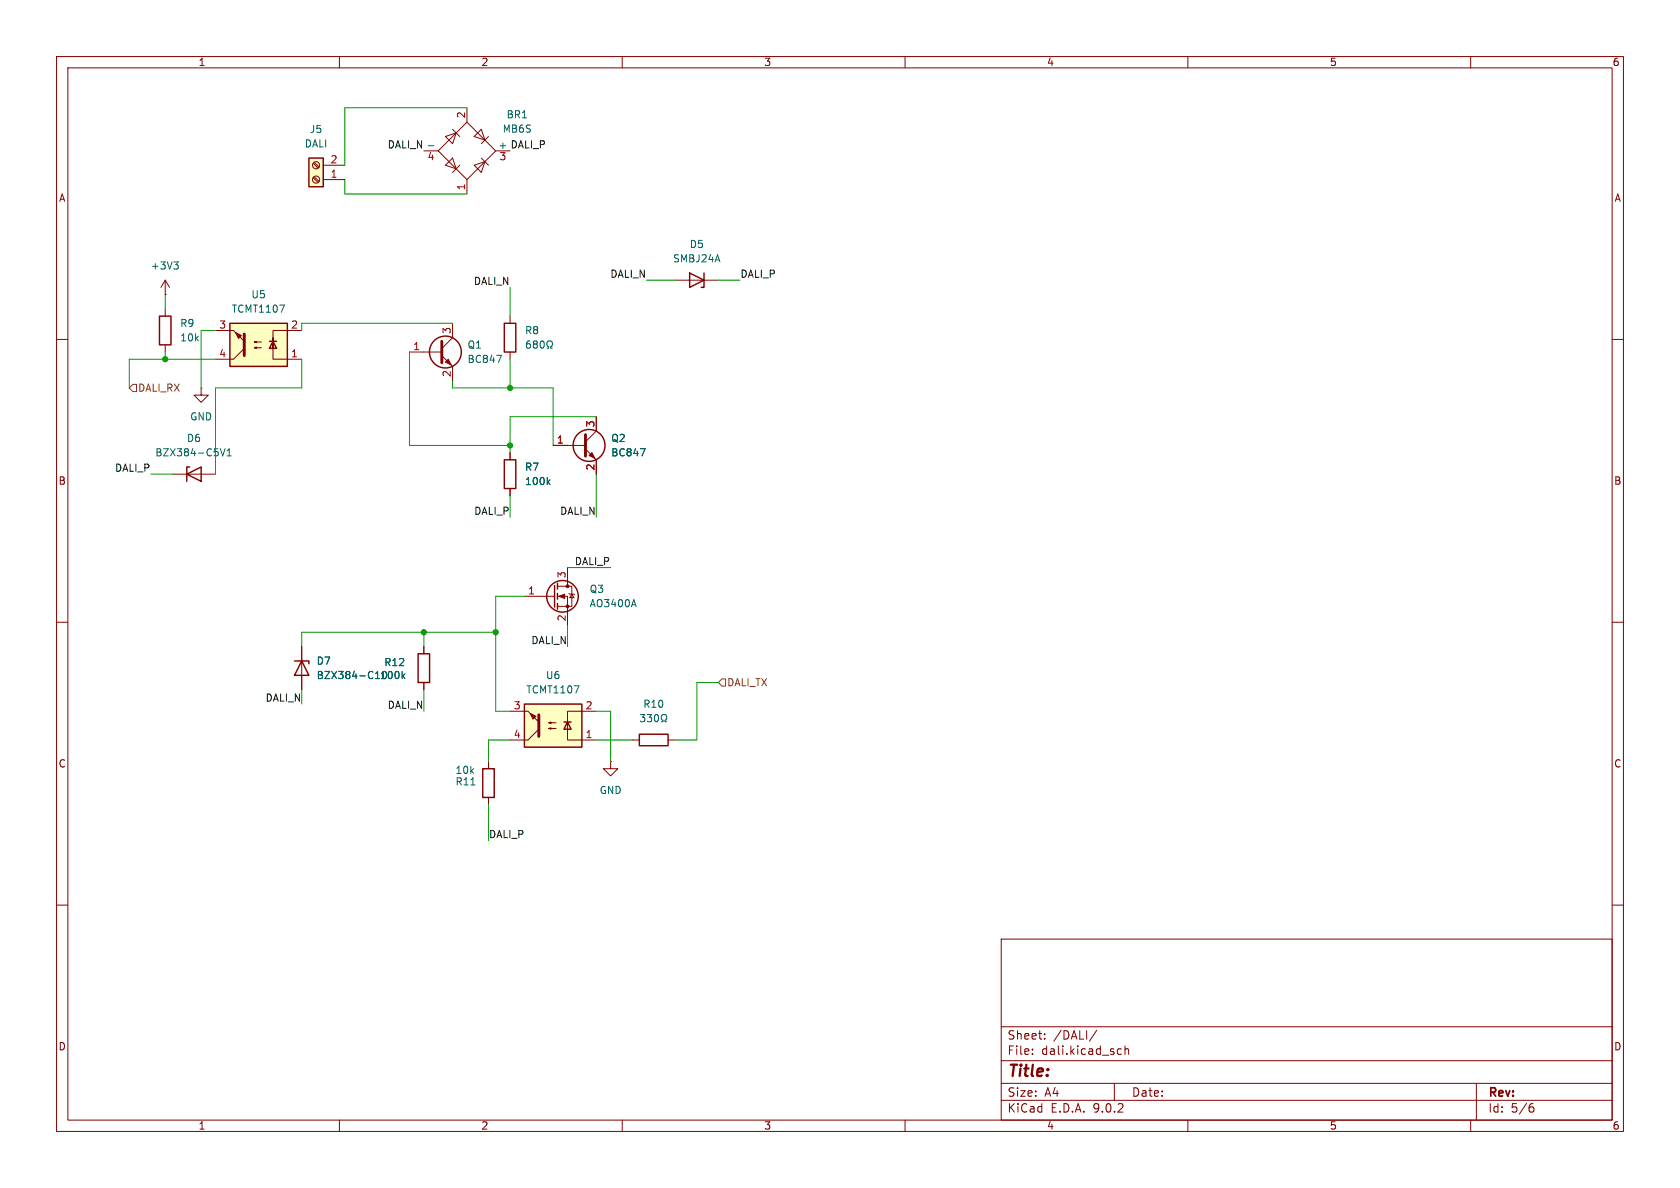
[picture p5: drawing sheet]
(kicad_sch
 (version 20250114)
 (generator "eeschema")
 (generator_version "9.0")
 (paper "A4")
 (lib_symbols
  (symbol "Connector:Screw_Terminal_01x02"
   (pin_names
    (offset 1.016) (hide yes)) (exclude_from_sim no) (in_bom yes) (on_board yes)
   (property "Reference" "J" (at 0 2.54 0) (effects (font (size 1.27 1.27))))
   (property "Value" "Screw_Terminal_01x02" (at 0 -5.08 0) (effects (font (size 1.27 1.27))))
   (property "Footprint" "" (at 0 0 0) (effects (font (size 1.27 1.27)) (hide yes)))
   (property "Datasheet" "~" (at 0 0 0) (effects (font (size 1.27 1.27)) (hide yes)))
   (property "Description" "Generic screw terminal, single row, 01x02, script generated (kicad-library-utils/schlib/autogen/connector/)" (at 0 0 0) (effects (font (size 1.27 1.27)) (hide yes)))
   (symbol "Screw_Terminal_01x02_1_1"
    (rectangle (start -1.27 1.27) (end 1.27 -3.81) (stroke (width 0.254) (type default)) (fill (type background)))
    (polyline (pts (xy -0.5334 0.3302) (xy 0.3302 -0.508)) (stroke (width 0.1524) (type default)) (fill (type none)))
    (polyline (pts (xy -0.5334 -2.2098) (xy 0.3302 -3.048)) (stroke (width 0.1524) (type default)) (fill (type none)))
    (polyline (pts (xy -0.3556 0.508) (xy 0.508 -0.3302)) (stroke (width 0.1524) (type default)) (fill (type none)))
    (polyline (pts (xy -0.3556 -2.032) (xy 0.508 -2.8702)) (stroke (width 0.1524) (type default)) (fill (type none)))
    (circle (center 0 0) (radius 0.635) (stroke (width 0.1524) (type default)) (fill (type none)))
    (circle (center 0 -2.54) (radius 0.635) (stroke (width 0.1524) (type default)) (fill (type none)))
    (pin passive line (at -5.08 0 0) (length 3.81) (name "Pin_1" (effects (font (size 1.27 1.27)))) (number "1" (effects (font (size 1.27 1.27)))))
    (pin passive line (at -5.08 -2.54 0) (length 3.81) (name "Pin_2" (effects (font (size 1.27 1.27)))) (number "2" (effects (font (size 1.27 1.27))))))
   (embedded_fonts no))
  (symbol "Device:D_Zener"
   (pin_numbers (hide yes))
   (pin_names
    (offset 1.016) (hide yes)) (exclude_from_sim no) (in_bom yes) (on_board yes)
   (property "Reference" "D" (at 0 2.54 0) (effects (font (size 1.27 1.27))))
   (property "Value" "D_Zener" (at 0 -2.54 0) (effects (font (size 1.27 1.27))))
   (property "Footprint" "" (at 0 0 0) (effects (font (size 1.27 1.27)) (hide yes)))
   (property "Datasheet" "~" (at 0 0 0) (effects (font (size 1.27 1.27)) (hide yes)))
   (property "Description" "Zener diode" (at 0 0 0) (effects (font (size 1.27 1.27)) (hide yes)))
   (symbol "D_Zener_0_1"
    (polyline (pts (xy -1.27 -1.27) (xy -1.27 1.27) (xy -0.762 1.27)) (stroke (width 0.254) (type default)) (fill (type none)))
    (polyline (pts (xy 1.27 0) (xy -1.27 0)) (stroke (width 0) (type default)) (fill (type none)))
    (polyline (pts (xy 1.27 -1.27) (xy 1.27 1.27) (xy -1.27 0) (xy 1.27 -1.27)) (stroke (width 0.254) (type default)) (fill (type none))))
   (symbol "D_Zener_1_1"
    (pin passive line (at -3.81 0 0) (length 2.54) (name "K" (effects (font (size 1.27 1.27)))) (number "1" (effects (font (size 1.27 1.27)))))
    (pin passive line (at 3.81 0 180) (length 2.54) (name "A" (effects (font (size 1.27 1.27)))) (number "2" (effects (font (size 1.27 1.27))))))
   (embedded_fonts no))
  (symbol "Device:R"
   (pin_numbers (hide yes))
   (pin_names
    (offset 0)) (exclude_from_sim no) (in_bom yes) (on_board yes)
   (property "Reference" "R" (at 2.032 0 90) (effects (font (size 1.27 1.27))))
   (property "Value" "R" (at 0 0 90) (effects (font (size 1.27 1.27))))
   (property "Footprint" "" (at -1.778 0 90) (effects (font (size 1.27 1.27)) (hide yes)))
   (property "Datasheet" "~" (at 0 0 0) (effects (font (size 1.27 1.27)) (hide yes)))
   (property "Description" "Resistor" (at 0 0 0) (effects (font (size 1.27 1.27)) (hide yes)))
   (symbol "R_0_1"
    (rectangle (start -1.016 -2.54) (end 1.016 2.54) (stroke (width 0.254) (type default)) (fill (type none))))
   (symbol "R_1_1"
    (pin passive line (at 0 3.81 270) (length 1.27) (name "~" (effects (font (size 1.27 1.27)))) (number "1" (effects (font (size 1.27 1.27)))))
    (pin passive line (at 0 -3.81 90) (length 1.27) (name "~" (effects (font (size 1.27 1.27)))) (number "2" (effects (font (size 1.27 1.27))))))
   (embedded_fonts no))
  (symbol "Diode:Z2SMBxxx"
   (pin_numbers (hide yes))
   (pin_names (hide yes)) (exclude_from_sim no) (in_bom yes) (on_board yes)
   (property "Reference" "D" (at 0 2.54 0) (effects (font (size 1.27 1.27))))
   (property "Value" "Z2SMBxxx" (at 0 -2.54 0) (effects (font (size 1.27 1.27))))
   (property "Footprint" "Diode_SMD:D_SMB" (at 0 -4.445 0) (effects (font (size 1.27 1.27)) (hide yes)))
   (property "Datasheet" "https://diotec.com/tl_files/diotec/files/pdf/datasheets/z2smb1.pdf" (at 0 0 0) (effects (font (size 1.27 1.27)) (hide yes)))
   (property "Description" "2000mW Zener Diode, SMB(DO-214AA)" (at 0 0 0) (effects (font (size 1.27 1.27)) (hide yes)))
   (symbol "Z2SMBxxx_0_1"
    (polyline (pts (xy -1.27 -1.27) (xy -1.27 1.27) (xy -0.762 1.27)) (stroke (width 0.254) (type default)) (fill (type none)))
    (polyline (pts (xy 1.27 0) (xy -1.27 0)) (stroke (width 0) (type default)) (fill (type none)))
    (polyline (pts (xy 1.27 -1.27) (xy 1.27 1.27) (xy -1.27 0) (xy 1.27 -1.27)) (stroke (width 0.254) (type default)) (fill (type none))))
   (symbol "Z2SMBxxx_1_1"
    (pin passive line (at -3.81 0 0) (length 2.54) (name "K" (effects (font (size 1.27 1.27)))) (number "1" (effects (font (size 1.27 1.27)))))
    (pin passive line (at 3.81 0 180) (length 2.54) (name "A" (effects (font (size 1.27 1.27)))) (number "2" (effects (font (size 1.27 1.27))))))
   (embedded_fonts no))
  (symbol "Diode_Bridge:MB6S"
   (pin_names
    (offset 0)) (exclude_from_sim no) (in_bom yes) (on_board yes)
   (property "Reference" "D" (at 2.54 6.985 0) (effects (font (size 1.27 1.27)) (justify left)))
   (property "Value" "MB6S" (at 2.54 5.08 0) (effects (font (size 1.27 1.27)) (justify left)))
   (property "Footprint" "Package_TO_SOT_SMD:TO-269AA" (at 3.81 3.175 0) (effects (font (size 1.27 1.27)) (justify left) (hide yes)))
   (property "Datasheet" "http://www.vishay.com/docs/88573/dfs.pdf" (at 0 0 0) (effects (font (size 1.27 1.27)) (hide yes)))
   (property "Description" "Miniature Glass Passivated Single-Phase Surface Mount Bridge Rectifiers, 700V Vrms, 1.0A If, DFS SMD package" (at 0 0 0) (effects (font (size 1.27 1.27)) (hide yes)))
   (symbol "MB6S_0_1"
    (polyline (pts (xy -5.08 0) (xy 0 -5.08) (xy 5.08 0) (xy 0 5.08) (xy -5.08 0)) (stroke (width 0) (type default)) (fill (type none)))
    (polyline (pts (xy -3.81 2.54) (xy -2.54 1.27) (xy -1.905 3.175) (xy -3.81 2.54)) (stroke (width 0) (type default)) (fill (type none)))
    (polyline (pts (xy -2.54 3.81) (xy -1.27 2.54)) (stroke (width 0) (type default)) (fill (type none)))
    (polyline (pts (xy -2.54 -1.27) (xy -3.81 -2.54) (xy -1.905 -3.175) (xy -2.54 -1.27)) (stroke (width 0) (type default)) (fill (type none)))
    (polyline (pts (xy -1.27 -2.54) (xy -2.54 -3.81)) (stroke (width 0) (type default)) (fill (type none)))
    (polyline (pts (xy 1.27 2.54) (xy 2.54 3.81) (xy 3.175 1.905) (xy 1.27 2.54)) (stroke (width 0) (type default)) (fill (type none)))
    (polyline (pts (xy 2.54 1.27) (xy 3.81 2.54)) (stroke (width 0) (type default)) (fill (type none)))
    (polyline (pts (xy 2.54 -1.27) (xy 3.81 -2.54)) (stroke (width 0) (type default)) (fill (type none)))
    (polyline (pts (xy 3.175 -1.905) (xy 1.27 -2.54) (xy 2.54 -3.81) (xy 3.175 -1.905)) (stroke (width 0) (type default)) (fill (type none))))
   (symbol "MB6S_1_1"
    (pin passive line (at -7.62 0 0) (length 2.54) (name "-" (effects (font (size 1.27 1.27)))) (number "4" (effects (font (size 1.27 1.27)))))
    (pin passive line (at 0 7.62 270) (length 2.54) (name "~" (effects (font (size 1.27 1.27)))) (number "2" (effects (font (size 1.27 1.27)))))
    (pin passive line (at 0 -7.62 90) (length 2.54) (name "~" (effects (font (size 1.27 1.27)))) (number "1" (effects (font (size 1.27 1.27)))))
    (pin passive line (at 7.62 0 180) (length 2.54) (name "+" (effects (font (size 1.27 1.27)))) (number "3" (effects (font (size 1.27 1.27))))))
   (embedded_fonts no))
  (symbol "Isolator:TCMT1107"
   (pin_names
    (offset 1.016)) (exclude_from_sim no) (in_bom yes) (on_board yes)
   (property "Reference" "U" (at 0 5.08 0) (effects (font (size 1.27 1.27))))
   (property "Value" "TCMT1107" (at 0 -5.08 0) (effects (font (size 1.27 1.27))))
   (property "Footprint" "Package_SO:SOP-4_4.4x2.6mm_P1.27mm" (at 0 -7.62 0) (effects (font (size 1.27 1.27)) (hide yes)))
   (property "Datasheet" "http://www.vishay.com/docs/83510/tcmt1100.pdf" (at 0 -1.27 0) (effects (font (size 1.27 1.27)) (justify left) (hide yes)))
   (property "Description" "Optocoupler, Vce 70V, CTR 80-160%, Viso 3750V (RMS), SOP-4" (at 0 0 0) (effects (font (size 1.27 1.27)) (hide yes)))
   (symbol "TCMT1107_1_1"
    (rectangle (start -5.08 3.81) (end 5.08 -3.81) (stroke (width 0.254) (type default)) (fill (type background)))
    (polyline (pts (xy -5.08 2.54) (xy -2.54 2.54) (xy -2.54 -1.27) (xy -2.54 0.635)) (stroke (width 0) (type default)) (fill (type none)))
    (polyline (pts (xy -3.175 -0.635) (xy -1.905 -0.635)) (stroke (width 0.254) (type default)) (fill (type none)))
    (polyline (pts (xy -2.54 -0.635) (xy -2.54 -2.54) (xy -5.08 -2.54)) (stroke (width 0) (type default)) (fill (type none)))
    (polyline (pts (xy -2.54 -0.635) (xy -3.175 0.635) (xy -1.905 0.635) (xy -2.54 -0.635)) (stroke (width 0.254) (type default)) (fill (type none)))
    (polyline (pts (xy -0.508 0.508) (xy 0.762 0.508) (xy 0.381 0.381) (xy 0.381 0.635) (xy 0.762 0.508)) (stroke (width 0) (type default)) (fill (type none)))
    (polyline (pts (xy -0.508 -0.508) (xy 0.762 -0.508) (xy 0.381 -0.635) (xy 0.381 -0.381) (xy 0.762 -0.508)) (stroke (width 0) (type default)) (fill (type none)))
    (polyline (pts (xy 2.54 1.905) (xy 2.54 -1.905) (xy 2.54 -1.905)) (stroke (width 0.508) (type default)) (fill (type none)))
    (polyline (pts (xy 2.54 0.635) (xy 4.445 2.54)) (stroke (width 0) (type default)) (fill (type none)))
    (polyline (pts (xy 3.048 -1.651) (xy 3.556 -1.143) (xy 4.064 -2.159) (xy 3.048 -1.651) (xy 3.048 -1.651)) (stroke (width 0) (type default)) (fill (type outline)))
    (polyline (pts (xy 4.445 2.54) (xy 5.08 2.54)) (stroke (width 0) (type default)) (fill (type none)))
    (polyline (pts (xy 4.445 -2.54) (xy 2.54 -0.635)) (stroke (width 0) (type default)) (fill (type outline)))
    (polyline (pts (xy 4.445 -2.54) (xy 5.08 -2.54)) (stroke (width 0) (type default)) (fill (type none)))
    (pin passive line (at -7.62 2.54 0) (length 2.54) (name "~" (effects (font (size 1.27 1.27)))) (number "1" (effects (font (size 1.27 1.27)))))
    (pin passive line (at -7.62 -2.54 0) (length 2.54) (name "~" (effects (font (size 1.27 1.27)))) (number "2" (effects (font (size 1.27 1.27)))))
    (pin passive line (at 7.62 2.54 180) (length 2.54) (name "~" (effects (font (size 1.27 1.27)))) (number "4" (effects (font (size 1.27 1.27)))))
    (pin passive line (at 7.62 -2.54 180) (length 2.54) (name "~" (effects (font (size 1.27 1.27)))) (number "3" (effects (font (size 1.27 1.27))))))
   (embedded_fonts no))
  (symbol "Transistor_BJT:BC847"
   (pin_names
    (offset 0) (hide yes)) (exclude_from_sim no) (in_bom yes) (on_board yes)
   (property "Reference" "Q" (at 5.08 1.905 0) (effects (font (size 1.27 1.27)) (justify left)))
   (property "Value" "BC847" (at 5.08 0 0) (effects (font (size 1.27 1.27)) (justify left)))
   (property "Footprint" "Package_TO_SOT_SMD:SOT-23" (at 5.08 -1.905 0) (effects (font (size 1.27 1.27)
    (italic yes)) (justify left) (hide yes)))
   (property "Datasheet" "http://www.infineon.com/dgdl/Infineon-BC847SERIES_BC848SERIES_BC849SERIES_BC850SERIES-DS-v01_01-en.pdf?fileId=db3a304314dca389011541d4630a1657" (at 0 0 0) (effects (font (size 1.27 1.27)) (justify left) (hide yes)))
   (property "Description" "0.1A Ic, 45V Vce, NPN Transistor, SOT-23" (at 0 0 0) (effects (font (size 1.27 1.27)) (hide yes)))
   (symbol "BC847_0_1"
    (polyline (pts (xy -2.54 0) (xy 0.635 0)) (stroke (width 0) (type default)) (fill (type none)))
    (polyline (pts (xy 0.635 1.905) (xy 0.635 -1.905)) (stroke (width 0.508) (type default)) (fill (type none)))
    (circle (center 1.27 0) (radius 2.8194) (stroke (width 0.254) (type default)) (fill (type none))))
   (symbol "BC847_1_1"
    (polyline (pts (xy 0.635 0.635) (xy 2.54 2.54)) (stroke (width 0) (type default)) (fill (type none)))
    (polyline (pts (xy 0.635 -0.635) (xy 2.54 -2.54)) (stroke (width 0) (type default)) (fill (type none)))
    (polyline (pts (xy 1.27 -1.778) (xy 1.778 -1.27) (xy 2.286 -2.286) (xy 1.27 -1.778)) (stroke (width 0) (type default)) (fill (type outline)))
    (pin input line (at -5.08 0 0) (length 2.54) (name "B" (effects (font (size 1.27 1.27)))) (number "1" (effects (font (size 1.27 1.27)))))
    (pin passive line (at 2.54 5.08 270) (length 2.54) (name "C" (effects (font (size 1.27 1.27)))) (number "3" (effects (font (size 1.27 1.27)))))
    (pin passive line (at 2.54 -5.08 90) (length 2.54) (name "E" (effects (font (size 1.27 1.27)))) (number "2" (effects (font (size 1.27 1.27))))))
   (embedded_fonts no))
  (symbol "Transistor_FET:AO3400A"
   (pin_names (hide yes)) (exclude_from_sim no) (in_bom yes) (on_board yes)
   (property "Reference" "Q" (at 5.08 1.905 0) (effects (font (size 1.27 1.27)) (justify left)))
   (property "Value" "AO3400A" (at 5.08 0 0) (effects (font (size 1.27 1.27)) (justify left)))
   (property "Footprint" "Package_TO_SOT_SMD:SOT-23" (at 5.08 -1.905 0) (effects (font (size 1.27 1.27)
    (italic yes)) (justify left) (hide yes)))
   (property "Datasheet" "http://www.aosmd.com/pdfs/datasheet/AO3400A.pdf" (at 5.08 -3.81 0) (effects (font (size 1.27 1.27)) (justify left) (hide yes)))
   (property "Description" "30V Vds, 5.7A Id, N-Channel MOSFET, SOT-23" (at 0 0 0) (effects (font (size 1.27 1.27)) (hide yes)))
   (symbol "AO3400A_0_1"
    (polyline (pts (xy 0.254 1.905) (xy 0.254 -1.905)) (stroke (width 0.254) (type default)) (fill (type none)))
    (polyline (pts (xy 0.254 0) (xy -2.54 0)) (stroke (width 0) (type default)) (fill (type none)))
    (polyline (pts (xy 0.762 2.286) (xy 0.762 1.27)) (stroke (width 0.254) (type default)) (fill (type none)))
    (polyline (pts (xy 0.762 0.508) (xy 0.762 -0.508)) (stroke (width 0.254) (type default)) (fill (type none)))
    (polyline (pts (xy 0.762 -1.27) (xy 0.762 -2.286)) (stroke (width 0.254) (type default)) (fill (type none)))
    (polyline (pts (xy 0.762 -1.778) (xy 3.302 -1.778) (xy 3.302 1.778) (xy 0.762 1.778)) (stroke (width 0) (type default)) (fill (type none)))
    (polyline (pts (xy 1.016 0) (xy 2.032 0.381) (xy 2.032 -0.381) (xy 1.016 0)) (stroke (width 0) (type default)) (fill (type outline)))
    (circle (center 1.651 0) (radius 2.794) (stroke (width 0.254) (type default)) (fill (type none)))
    (polyline (pts (xy 2.54 2.54) (xy 2.54 1.778)) (stroke (width 0) (type default)) (fill (type none)))
    (circle (center 2.54 1.778) (radius 0.254) (stroke (width 0) (type default)) (fill (type outline)))
    (circle (center 2.54 -1.778) (radius 0.254) (stroke (width 0) (type default)) (fill (type outline)))
    (polyline (pts (xy 2.54 -2.54) (xy 2.54 0) (xy 0.762 0)) (stroke (width 0) (type default)) (fill (type none)))
    (polyline (pts (xy 2.794 0.508) (xy 2.921 0.381) (xy 3.683 0.381) (xy 3.81 0.254)) (stroke (width 0) (type default)) (fill (type none)))
    (polyline (pts (xy 3.302 0.381) (xy 2.921 -0.254) (xy 3.683 -0.254) (xy 3.302 0.381)) (stroke (width 0) (type default)) (fill (type none))))
   (symbol "AO3400A_1_1"
    (pin input line (at -5.08 0 0) (length 2.54) (name "G" (effects (font (size 1.27 1.27)))) (number "1" (effects (font (size 1.27 1.27)))))
    (pin passive line (at 2.54 5.08 270) (length 2.54) (name "D" (effects (font (size 1.27 1.27)))) (number "3" (effects (font (size 1.27 1.27)))))
    (pin passive line (at 2.54 -5.08 90) (length 2.54) (name "S" (effects (font (size 1.27 1.27)))) (number "2" (effects (font (size 1.27 1.27))))))
   (embedded_fonts no))
  (symbol "power:+3V3"
   (power)
   (pin_numbers (hide yes))
   (pin_names
    (offset 0) (hide yes)) (exclude_from_sim no) (in_bom yes) (on_board yes)
   (property "Reference" "#PWR" (at 0 -3.81 0) (effects (font (size 1.27 1.27)) (hide yes)))
   (property "Value" "+3V3" (at 0 3.556 0) (effects (font (size 1.27 1.27))))
   (property "Footprint" "" (at 0 0 0) (effects (font (size 1.27 1.27)) (hide yes)))
   (property "Datasheet" "" (at 0 0 0) (effects (font (size 1.27 1.27)) (hide yes)))
   (property "Description" "Power symbol creates a global label with name \"+3V3\"" (at 0 0 0) (effects (font (size 1.27 1.27)) (hide yes)))
   (symbol "+3V3_0_1"
    (polyline (pts (xy -0.762 1.27) (xy 0 2.54)) (stroke (width 0) (type default)) (fill (type none)))
    (polyline (pts (xy 0 2.54) (xy 0.762 1.27)) (stroke (width 0) (type default)) (fill (type none)))
    (polyline (pts (xy 0 0) (xy 0 2.54)) (stroke (width 0) (type default)) (fill (type none))))
   (symbol "+3V3_1_1"
    (pin power_in line (at 0 0 90) (length 0) (name "~" (effects (font (size 1.27 1.27)))) (number "1" (effects (font (size 1.27 1.27))))))
   (embedded_fonts no))
  (symbol "power:GND"
   (power)
   (pin_numbers (hide yes))
   (pin_names
    (offset 0) (hide yes)) (exclude_from_sim no) (in_bom yes) (on_board yes)
   (property "Reference" "#PWR" (at 0 -6.35 0) (effects (font (size 1.27 1.27)) (hide yes)))
   (property "Value" "GND" (at 0 -3.81 0) (effects (font (size 1.27 1.27))))
   (property "Footprint" "" (at 0 0 0) (effects (font (size 1.27 1.27)) (hide yes)))
   (property "Datasheet" "" (at 0 0 0) (effects (font (size 1.27 1.27)) (hide yes)))
   (property "Description" "Power symbol creates a global label with name \"GND\" , ground" (at 0 0 0) (effects (font (size 1.27 1.27)) (hide yes)))
   (symbol "GND_0_1"
    (polyline (pts (xy 0 0) (xy 0 -1.27) (xy 1.27 -1.27) (xy 0 -2.54) (xy -1.27 -1.27) (xy 0 -1.27)) (stroke (width 0) (type default)) (fill (type none))))
   (symbol "GND_1_1"
    (pin power_in line (at 0 0 270) (length 0) (name "~" (effects (font (size 1.27 1.27)))) (number "1" (effects (font (size 1.27 1.27))))))
   (embedded_fonts no)))
 (junction
  (at 87.63 111.76)
  (diameter 0)
  (color 0 0 0 0))
 (junction
  (at 90.17 78.74)
  (diameter 0)
  (color 0 0 0 0))
 (junction
  (at 74.93 111.76)
  (diameter 0)
  (color 0 0 0 0))
 (junction
  (at 29.21 63.5)
  (diameter 0)
  (color 0 0 0 0))
 (junction
  (at 90.17 68.58)
  (diameter 0)
  (color 0 0 0 0))
 (wire
  (pts (xy 38.1 68.58) (xy 38.1 83.82))
  (stroke (width 0) (type default)))
 (wire
  (pts (xy 29.21 63.5) (xy 29.21 62.23))
  (stroke (width 0) (type default)))
 (wire
  (pts (xy 35.56 58.42) (xy 35.56 68.58))
  (stroke (width 0) (type default)))
 (wire
  (pts (xy 105.41 91.44) (xy 105.41 83.82))
  (stroke (width 0) (type default)))
 (wire
  (pts (xy 119.38 130.81) (xy 123.19 130.81))
  (stroke (width 0) (type default)))
 (wire
  (pts (xy 90.17 50.8) (xy 90.17 55.88))
  (stroke (width 0) (type default)))
 (wire
  (pts (xy 60.96 34.29) (xy 82.55 34.29))
  (stroke (width 0) (type default)))
 (wire
  (pts (xy 80.01 68.58) (xy 90.17 68.58))
  (stroke (width 0) (type default)))
 (wire
  (pts (xy 105.41 125.73) (xy 107.95 125.73))
  (stroke (width 0) (type default)))
 (wire
  (pts (xy 87.63 125.73) (xy 90.17 125.73))
  (stroke (width 0) (type default)))
 (wire
  (pts (xy 90.17 80.01) (xy 90.17 78.74))
  (stroke (width 0) (type default)))
 (wire
  (pts (xy 86.36 142.24) (xy 86.36 148.59))
  (stroke (width 0) (type default)))
 (wire
  (pts (xy 97.79 78.74) (xy 97.79 68.58))
  (stroke (width 0) (type default)))
 (wire
  (pts (xy 72.39 62.23) (xy 72.39 78.74))
  (stroke (width 0) (type default)))
 (wire
  (pts (xy 22.86 68.58) (xy 22.86 63.5))
  (stroke (width 0) (type default)))
 (wire
  (pts (xy 97.79 68.58) (xy 90.17 68.58))
  (stroke (width 0) (type default)))
 (wire
  (pts (xy 107.95 125.73) (xy 107.95 134.62))
  (stroke (width 0) (type default)))
 (wire
  (pts (xy 53.34 111.76) (xy 74.93 111.76))
  (stroke (width 0) (type default)))
 (wire
  (pts (xy 53.34 68.58) (xy 38.1 68.58))
  (stroke (width 0) (type default)))
 (wire
  (pts (xy 114.3 49.53) (xy 119.38 49.53))
  (stroke (width 0) (type default)))
 (wire
  (pts (xy 100.33 110.49) (xy 100.33 114.3))
  (stroke (width 0) (type default)))
 (wire
  (pts (xy 90.17 130.81) (xy 86.36 130.81))
  (stroke (width 0) (type default)))
 (wire
  (pts (xy 74.93 111.76) (xy 74.93 114.3))
  (stroke (width 0) (type default)))
 (wire
  (pts (xy 53.34 114.3) (xy 53.34 111.76))
  (stroke (width 0) (type default)))
 (wire
  (pts (xy 80.01 67.31) (xy 80.01 68.58))
  (stroke (width 0) (type default)))
 (wire
  (pts (xy 105.41 130.81) (xy 111.76 130.81))
  (stroke (width 0) (type default)))
 (wire
  (pts (xy 74.93 121.92) (xy 74.93 125.73))
  (stroke (width 0) (type default)))
 (wire
  (pts (xy 123.19 120.65) (xy 127 120.65))
  (stroke (width 0) (type default)))
 (wire
  (pts (xy 38.1 63.5) (xy 29.21 63.5))
  (stroke (width 0) (type default)))
 (wire
  (pts (xy 90.17 87.63) (xy 90.17 91.44))
  (stroke (width 0) (type default)))
 (wire
  (pts (xy 90.17 73.66) (xy 105.41 73.66))
  (stroke (width 0) (type default)))
 (wire
  (pts (xy 87.63 125.73) (xy 87.63 111.76))
  (stroke (width 0) (type default)))
 (wire
  (pts (xy 72.39 78.74) (xy 90.17 78.74))
  (stroke (width 0) (type default)))
 (wire
  (pts (xy 60.96 31.75) (xy 60.96 34.29))
  (stroke (width 0) (type default)))
 (wire
  (pts (xy 127 49.53) (xy 130.81 49.53))
  (stroke (width 0) (type default)))
 (wire
  (pts (xy 53.34 57.15) (xy 53.34 58.42))
  (stroke (width 0) (type default)))
 (wire
  (pts (xy 60.96 19.05) (xy 82.55 19.05))
  (stroke (width 0) (type default)))
 (wire
  (pts (xy 38.1 58.42) (xy 35.56 58.42))
  (stroke (width 0) (type default)))
 (wire
  (pts (xy 90.17 78.74) (xy 90.17 73.66))
  (stroke (width 0) (type default)))
 (wire
  (pts (xy 86.36 130.81) (xy 86.36 134.62))
  (stroke (width 0) (type default)))
 (wire
  (pts (xy 100.33 100.33) (xy 107.95 100.33))
  (stroke (width 0) (type default)))
 (wire
  (pts (xy 22.86 63.5) (xy 29.21 63.5))
  (stroke (width 0) (type default)))
 (wire
  (pts (xy 29.21 52.07) (xy 29.21 54.61))
  (stroke (width 0) (type default)))
 (wire
  (pts (xy 123.19 130.81) (xy 123.19 120.65))
  (stroke (width 0) (type default)))
 (wire
  (pts (xy 26.67 83.82) (xy 30.48 83.82))
  (stroke (width 0) (type default)))
 (wire
  (pts (xy 87.63 105.41) (xy 87.63 111.76))
  (stroke (width 0) (type default)))
 (wire
  (pts (xy 60.96 29.21) (xy 60.96 19.05))
  (stroke (width 0) (type default)))
 (wire
  (pts (xy 53.34 57.15) (xy 80.01 57.15))
  (stroke (width 0) (type default)))
 (wire
  (pts (xy 90.17 68.58) (xy 90.17 63.5))
  (stroke (width 0) (type default)))
 (wire
  (pts (xy 53.34 121.92) (xy 53.34 124.46))
  (stroke (width 0) (type default)))
 (wire
  (pts (xy 53.34 63.5) (xy 53.34 68.58))
  (stroke (width 0) (type default)))
 (wire
  (pts (xy 74.93 111.76) (xy 87.63 111.76))
  (stroke (width 0) (type default)))
 (wire
  (pts (xy 87.63 105.41) (xy 92.71 105.41))
  (stroke (width 0) (type default)))
 (label "DALI_N"
  (at 100.33 114.3 180)
  (effects (font (size 1.27 1.27)) (justify right bottom)))
 (label "DALI_N"
  (at 53.34 124.46 180)
  (effects (font (size 1.27 1.27)) (justify right bottom)))
 (label "DALI_P"
  (at 86.36 148.59 0)
  (effects (font (size 1.27 1.27)) (justify left bottom)))
 (label "DALI_P"
  (at 90.17 91.44 180)
  (effects (font (size 1.27 1.27)) (justify right bottom)))
 (label "DALI_P"
  (at 26.67 83.82 180)
  (effects (font (size 1.27 1.27)) (justify right bottom)))
 (label "DALI_P"
  (at 90.17 26.67 0)
  (effects (font (size 1.27 1.27)) (justify left bottom)))
 (label "DALI_N"
  (at 74.93 26.67 180)
  (effects (font (size 1.27 1.27)) (justify right bottom)))
 (label "DALI_N"
  (at 90.17 50.8 180)
  (effects (font (size 1.27 1.27)) (justify right bottom)))
 (label "DALI_N"
  (at 74.93 125.73 180)
  (effects (font (size 1.27 1.27)) (justify right bottom)))
 (label "DALI_P"
  (at 107.95 100.33 180)
  (effects (font (size 1.27 1.27)) (justify right bottom)))
 (label "DALI_N"
  (at 114.3 49.53 180)
  (effects (font (size 1.27 1.27)) (justify right bottom)))
 (label "DALI_P"
  (at 130.81 49.53 0)
  (effects (font (size 1.27 1.27)) (justify left bottom)))
 (label "DALI_N"
  (at 105.41 91.44 180)
  (effects (font (size 1.27 1.27)) (justify right bottom)))
 (hierarchical_label "DALI_RX"
  (shape input)
  (at 22.86 68.58 0)
  (effects (font (size 1.27 1.27)) (justify left)))
 (hierarchical_label "DALI_TX"
  (shape input)
  (at 127 120.65 0)
  (effects (font (size 1.27 1.27)) (justify left)))
 (symbol
  (lib_id "Device:R")
  (at 115.57 130.81 90)
  (unit 1)
  (exclude_from_sim no)
  (in_bom yes)
  (on_board yes)
  (dnp no)
  (fields_autoplaced yes)
  (property "Reference" "R10" (at 115.57 124.46 90) (effects (font (size 1.27 1.27))))
  (property "Value" "330Ω" (at 115.57 127 90) (effects (font (size 1.27 1.27))))
  (property "Footprint" "Resistor_SMD:R_0603_1608Metric" (at 115.57 132.588 90) (effects (font (size 1.27 1.27)) (hide yes)))
  (property "Datasheet" "~" (at 115.57 130.81 0) (effects (font (size 1.27 1.27)) (hide yes)))
  (property "Description" "Resistor" (at 115.57 130.81 0) (effects (font (size 1.27 1.27)) (hide yes)))
  (pin "1")
  (pin "2"))
 (symbol
  (lib_id "Connector:Screw_Terminal_01x02")
  (at 55.88 31.75 180)
  (unit 1)
  (exclude_from_sim no)
  (in_bom yes)
  (on_board yes)
  (dnp no)
  (fields_autoplaced yes)
  (property "Reference" "J5" (at 55.88 22.86 0) (effects (font (size 1.27 1.27))))
  (property "Value" "DALI" (at 55.88 25.4 0) (effects (font (size 1.27 1.27))))
  (property "Footprint" "Connector_Wire:SolderWire-0.5sqmm_1x02_P4.6mm_D0.9mm_OD2.1mm" (at 55.88 31.75 0) (effects (font (size 1.27 1.27)) (hide yes)))
  (property "Datasheet" "~" (at 55.88 31.75 0) (effects (font (size 1.27 1.27)) (hide yes)))
  (property "Description" "Generic screw terminal, single row, 01x02, script generated (kicad-library-utils/schlib/autogen/connector/)" (at 55.88 31.75 0) (effects (font (size 1.27 1.27)) (hide yes)))
  (pin "2")
  (pin "1"))
 (symbol
  (lib_id "Transistor_BJT:BC847")
  (at 77.47 62.23 0)
  (unit 1)
  (exclude_from_sim no)
  (in_bom yes)
  (on_board yes)
  (dnp no)
  (fields_autoplaced yes)
  (property "Reference" "Q1" (at 82.55 60.9599 0) (effects (font (size 1.27 1.27)) (justify left)))
  (property "Value" "BC847" (at 82.55 63.4999 0) (effects (font (size 1.27 1.27)) (justify left)))
  (property "Footprint" "Package_TO_SOT_SMD:SOT-23" (at 82.55 64.135 0) (effects (font (size 1.27 1.27)
    (italic yes)) (justify left) (hide yes)))
  (property "Datasheet" "http://www.infineon.com/dgdl/Infineon-BC847SERIES_BC848SERIES_BC849SERIES_BC850SERIES-DS-v01_01-en.pdf?fileId=db3a304314dca389011541d4630a1657" (at 77.47 62.23 0) (effects (font (size 1.27 1.27)) (justify left) (hide yes)))
  (property "Description" "0.1A Ic, 45V Vce, NPN Transistor, SOT-23" (at 77.47 62.23 0) (effects (font (size 1.27 1.27)) (hide yes)))
  (pin "1")
  (pin "3")
  (pin "2"))
 (symbol
  (lib_id "power:GND")
  (at 35.56 68.58 0)
  (unit 1)
  (exclude_from_sim no)
  (in_bom yes)
  (on_board yes)
  (dnp no)
  (fields_autoplaced yes)
  (property "Reference" "#PWR020" (at 35.56 74.93 0) (effects (font (size 1.27 1.27)) (hide yes)))
  (property "Value" "GND" (at 35.56 73.66 0) (effects (font (size 1.27 1.27))))
  (property "Footprint" "" (at 35.56 68.58 0) (effects (font (size 1.27 1.27)) (hide yes)))
  (property "Datasheet" "" (at 35.56 68.58 0) (effects (font (size 1.27 1.27)) (hide yes)))
  (property "Description" "Power symbol creates a global label with name \"GND\" , ground" (at 35.56 68.58 0) (effects (font (size 1.27 1.27)) (hide yes)))
  (pin "1"))
 (symbol
  (lib_id "Device:R")
  (at 90.17 83.82 0)
  (unit 1)
  (exclude_from_sim no)
  (in_bom yes)
  (on_board yes)
  (dnp no)
  (fields_autoplaced yes)
  (property "Reference" "R7" (at 92.71 82.5499 0) (effects (font (size 1.27 1.27)) (justify left)))
  (property "Value" "100k" (at 92.71 85.0899 0) (effects (font (size 1.27 1.27)) (justify left)))
  (property "Footprint" "Resistor_SMD:R_0603_1608Metric" (at 88.392 83.82 90) (effects (font (size 1.27 1.27)) (hide yes)))
  (property "Datasheet" "~" (at 90.17 83.82 0) (effects (font (size 1.27 1.27)) (hide yes)))
  (property "Description" "Resistor" (at 90.17 83.82 0) (effects (font (size 1.27 1.27)) (hide yes)))
  (pin "1")
  (pin "2"))
 (symbol
  (lib_id "Device:R")
  (at 90.17 59.69 0)
  (unit 1)
  (exclude_from_sim no)
  (in_bom yes)
  (on_board yes)
  (dnp no)
  (fields_autoplaced yes)
  (property "Reference" "R8" (at 92.71 58.4199 0) (effects (font (size 1.27 1.27)) (justify left)))
  (property "Value" "680Ω" (at 92.71 60.9599 0) (effects (font (size 1.27 1.27)) (justify left)))
  (property "Footprint" "Resistor_SMD:R_0603_1608Metric" (at 88.392 59.69 90) (effects (font (size 1.27 1.27)) (hide yes)))
  (property "Datasheet" "~" (at 90.17 59.69 0) (effects (font (size 1.27 1.27)) (hide yes)))
  (property "Description" "Resistor" (at 90.17 59.69 0) (effects (font (size 1.27 1.27)) (hide yes)))
  (pin "1")
  (pin "2"))
 (symbol
  (lib_id "Device:R")
  (at 29.21 58.42 0)
  (unit 1)
  (exclude_from_sim no)
  (in_bom yes)
  (on_board yes)
  (dnp no)
  (fields_autoplaced yes)
  (property "Reference" "R9" (at 31.75 57.1499 0) (effects (font (size 1.27 1.27)) (justify left)))
  (property "Value" "10k" (at 31.75 59.6899 0) (effects (font (size 1.27 1.27)) (justify left)))
  (property "Footprint" "Resistor_SMD:R_0603_1608Metric" (at 27.432 58.42 90) (effects (font (size 1.27 1.27)) (hide yes)))
  (property "Datasheet" "~" (at 29.21 58.42 0) (effects (font (size 1.27 1.27)) (hide yes)))
  (property "Description" "Resistor" (at 29.21 58.42 0) (effects (font (size 1.27 1.27)) (hide yes)))
  (pin "1")
  (pin "2"))
 (symbol
  (lib_id "power:GND")
  (at 107.95 134.62 0)
  (unit 1)
  (exclude_from_sim no)
  (in_bom yes)
  (on_board yes)
  (dnp no)
  (fields_autoplaced yes)
  (property "Reference" "#PWR022" (at 107.95 140.97 0) (effects (font (size 1.27 1.27)) (hide yes)))
  (property "Value" "GND" (at 107.95 139.7 0) (effects (font (size 1.27 1.27))))
  (property "Footprint" "" (at 107.95 134.62 0) (effects (font (size 1.27 1.27)) (hide yes)))
  (property "Datasheet" "" (at 107.95 134.62 0) (effects (font (size 1.27 1.27)) (hide yes)))
  (property "Description" "Power symbol creates a global label with name \"GND\" , ground" (at 107.95 134.62 0) (effects (font (size 1.27 1.27)) (hide yes)))
  (pin "1"))
 (symbol
  (lib_id "Device:D_Zener")
  (at 34.29 83.82 0)
  (unit 1)
  (exclude_from_sim no)
  (in_bom yes)
  (on_board yes)
  (dnp no)
  (fields_autoplaced yes)
  (property "Reference" "D6" (at 34.29 77.47 0) (effects (font (size 1.27 1.27))))
  (property "Value" "BZX384-C5V1" (at 34.29 80.01 0) (effects (font (size 1.27 1.27))))
  (property "Footprint" "Diode_SMD:D_SOD-323" (at 34.29 83.82 0) (effects (font (size 1.27 1.27)) (hide yes)))
  (property "Datasheet" "~" (at 34.29 83.82 0) (effects (font (size 1.27 1.27)) (hide yes)))
  (property "Description" "Zener diode" (at 34.29 83.82 0) (effects (font (size 1.27 1.27)) (hide yes)))
  (pin "1")
  (pin "2"))
 (symbol
  (lib_id "Diode_Bridge:MB6S")
  (at 82.55 26.67 0)
  (unit 1)
  (exclude_from_sim no)
  (in_bom yes)
  (on_board yes)
  (dnp no)
  (fields_autoplaced yes)
  (property "Reference" "BR1" (at 91.44 20.2498 0) (effects (font (size 1.27 1.27))))
  (property "Value" "MB6S" (at 91.44 22.7898 0) (effects (font (size 1.27 1.27))))
  (property "Footprint" "Package_TO_SOT_SMD:TO-269AA" (at 86.36 23.495 0) (effects (font (size 1.27 1.27)) (justify left) (hide yes)))
  (property "Datasheet" "http://www.vishay.com/docs/88573/dfs.pdf" (at 82.55 26.67 0) (effects (font (size 1.27 1.27)) (hide yes)))
  (property "Description" "Miniature Glass Passivated Single-Phase Surface Mount Bridge Rectifiers, 700V Vrms, 1.0A If, DFS SMD package" (at 82.55 26.67 0) (effects (font (size 1.27 1.27)) (hide yes)))
  (pin "3")
  (pin "2")
  (pin "4")
  (pin "1"))
 (symbol
  (lib_id "Device:R")
  (at 74.93 118.11 0)
  (unit 1)
  (exclude_from_sim no)
  (in_bom yes)
  (on_board yes)
  (dnp no)
  (property "Reference" "R12" (at 67.818 117.094 0) (effects (font (size 1.27 1.27)) (justify left)))
  (property "Value" "100k" (at 67.056 119.38 0) (effects (font (size 1.27 1.27)) (justify left)))
  (property "Footprint" "Resistor_SMD:R_0603_1608Metric" (at 73.152 118.11 90) (effects (font (size 1.27 1.27)) (hide yes)))
  (property "Datasheet" "~" (at 74.93 118.11 0) (effects (font (size 1.27 1.27)) (hide yes)))
  (property "Description" "Resistor" (at 74.93 118.11 0) (effects (font (size 1.27 1.27)) (hide yes)))
  (pin "1")
  (pin "2"))
 (symbol
  (lib_id "Device:R")
  (at 86.36 138.43 180)
  (unit 1)
  (exclude_from_sim no)
  (in_bom yes)
  (on_board yes)
  (dnp no)
  (property "Reference" "R11" (at 84.328 138.176 0) (effects (font (size 1.27 1.27)) (justify left)))
  (property "Value" "10k" (at 84.074 136.144 0) (effects (font (size 1.27 1.27)) (justify left)))
  (property "Footprint" "Resistor_SMD:R_0603_1608Metric" (at 88.138 138.43 90) (effects (font (size 1.27 1.27)) (hide yes)))
  (property "Datasheet" "~" (at 86.36 138.43 0) (effects (font (size 1.27 1.27)) (hide yes)))
  (property "Description" "Resistor" (at 86.36 138.43 0) (effects (font (size 1.27 1.27)) (hide yes)))
  (pin "1")
  (pin "2"))
 (symbol
  (lib_id "Isolator:TCMT1107")
  (at 45.72 60.96 180)
  (unit 1)
  (exclude_from_sim no)
  (in_bom yes)
  (on_board yes)
  (dnp no)
  (fields_autoplaced yes)
  (property "Reference" "U5" (at 45.72 52.07 0) (effects (font (size 1.27 1.27))))
  (property "Value" "TCMT1107" (at 45.72 54.61 0) (effects (font (size 1.27 1.27))))
  (property "Footprint" "Package_SO:SOP-4_4.4x2.6mm_P1.27mm" (at 45.72 53.34 0) (effects (font (size 1.27 1.27)) (hide yes)))
  (property "Datasheet" "http://www.vishay.com/docs/83510/tcmt1100.pdf" (at 45.72 59.69 0) (effects (font (size 1.27 1.27)) (justify left) (hide yes)))
  (property "Description" "Optocoupler, Vce 70V, CTR 80-160%, Viso 3750V (RMS), SOP-4" (at 45.72 60.96 0) (effects (font (size 1.27 1.27)) (hide yes)))
  (pin "2")
  (pin "1")
  (pin "3")
  (pin "4"))
 (symbol
  (lib_id "Transistor_FET:AO3400A")
  (at 97.79 105.41 0)
  (unit 1)
  (exclude_from_sim no)
  (in_bom yes)
  (on_board yes)
  (dnp no)
  (fields_autoplaced yes)
  (property "Reference" "Q3" (at 104.14 104.1399 0) (effects (font (size 1.27 1.27)) (justify left)))
  (property "Value" "AO3400A" (at 104.14 106.6799 0) (effects (font (size 1.27 1.27)) (justify left)))
  (property "Footprint" "Package_TO_SOT_SMD:SOT-23" (at 102.87 107.315 0) (effects (font (size 1.27 1.27)
    (italic yes)) (justify left) (hide yes)))
  (property "Datasheet" "http://www.aosmd.com/pdfs/datasheet/AO3400A.pdf" (at 102.87 109.22 0) (effects (font (size 1.27 1.27)) (justify left) (hide yes)))
  (property "Description" "30V Vds, 5.7A Id, N-Channel MOSFET, SOT-23" (at 97.79 105.41 0) (effects (font (size 1.27 1.27)) (hide yes)))
  (pin "3")
  (pin "1")
  (pin "2"))
 (symbol
  (lib_id "Device:D_Zener")
  (at 53.34 118.11 270)
  (unit 1)
  (exclude_from_sim no)
  (in_bom yes)
  (on_board yes)
  (dnp no)
  (fields_autoplaced yes)
  (property "Reference" "D7" (at 55.88 116.8399 90) (effects (font (size 1.27 1.27)) (justify left)))
  (property "Value" "BZX384-C10" (at 55.88 119.3799 90) (effects (font (size 1.27 1.27)) (justify left)))
  (property "Footprint" "Diode_SMD:D_SOD-323" (at 53.34 118.11 0) (effects (font (size 1.27 1.27)) (hide yes)))
  (property "Datasheet" "~" (at 53.34 118.11 0) (effects (font (size 1.27 1.27)) (hide yes)))
  (property "Description" "Zener diode" (at 53.34 118.11 0) (effects (font (size 1.27 1.27)) (hide yes)))
  (pin "1")
  (pin "2"))
 (symbol
  (lib_id "Transistor_BJT:BC847")
  (at 102.87 78.74 0)
  (unit 1)
  (exclude_from_sim no)
  (in_bom yes)
  (on_board yes)
  (dnp no)
  (fields_autoplaced yes)
  (property "Reference" "Q2" (at 107.95 77.4699 0) (effects (font (size 1.27 1.27)) (justify left)))
  (property "Value" "BC847" (at 107.95 80.0099 0) (effects (font (size 1.27 1.27)) (justify left)))
  (property "Footprint" "Package_TO_SOT_SMD:SOT-23" (at 107.95 80.645 0) (effects (font (size 1.27 1.27)
    (italic yes)) (justify left) (hide yes)))
  (property "Datasheet" "http://www.infineon.com/dgdl/Infineon-BC847SERIES_BC848SERIES_BC849SERIES_BC850SERIES-DS-v01_01-en.pdf?fileId=db3a304314dca389011541d4630a1657" (at 102.87 78.74 0) (effects (font (size 1.27 1.27)) (justify left) (hide yes)))
  (property "Description" "0.1A Ic, 45V Vce, NPN Transistor, SOT-23" (at 102.87 78.74 0) (effects (font (size 1.27 1.27)) (hide yes)))
  (pin "1")
  (pin "3")
  (pin "2"))
 (symbol
  (lib_id "power:+3V3")
  (at 29.21 52.07 0)
  (unit 1)
  (exclude_from_sim no)
  (in_bom yes)
  (on_board yes)
  (dnp no)
  (fields_autoplaced yes)
  (property "Reference" "#PWR021" (at 29.21 55.88 0) (effects (font (size 1.27 1.27)) (hide yes)))
  (property "Value" "+3V3" (at 29.21 46.99 0) (effects (font (size 1.27 1.27))))
  (property "Footprint" "" (at 29.21 52.07 0) (effects (font (size 1.27 1.27)) (hide yes)))
  (property "Datasheet" "" (at 29.21 52.07 0) (effects (font (size 1.27 1.27)) (hide yes)))
  (property "Description" "Power symbol creates a global label with name \"+3V3\"" (at 29.21 52.07 0) (effects (font (size 1.27 1.27)) (hide yes)))
  (pin "1"))
 (symbol
  (lib_id "Diode:Z2SMBxxx")
  (at 123.19 49.53 180)
  (unit 1)
  (exclude_from_sim no)
  (in_bom yes)
  (on_board yes)
  (dnp no)
  (fields_autoplaced yes)
  (property "Reference" "D5" (at 123.19 43.18 0) (effects (font (size 1.27 1.27))))
  (property "Value" "SMBJ24A" (at 123.19 45.72 0) (effects (font (size 1.27 1.27))))
  (property "Footprint" "Diode_SMD:D_SMB" (at 123.19 45.085 0) (effects (font (size 1.27 1.27)) (hide yes)))
  (property "Datasheet" "https://diotec.com/tl_files/diotec/files/pdf/datasheets/z2smb1.pdf" (at 123.19 49.53 0) (effects (font (size 1.27 1.27)) (hide yes)))
  (property "Description" "2000mW Zener Diode, SMB(DO-214AA)" (at 123.19 49.53 0) (effects (font (size 1.27 1.27)) (hide yes)))
  (pin "1")
  (pin "2"))
 (symbol
  (lib_id "Isolator:TCMT1107")
  (at 97.79 128.27 180)
  (unit 1)
  (exclude_from_sim no)
  (in_bom yes)
  (on_board yes)
  (dnp no)
  (property "Reference" "U6" (at 97.79 119.38 0) (effects (font (size 1.27 1.27))))
  (property "Value" "TCMT1107" (at 97.79 121.92 0) (effects (font (size 1.27 1.27))))
  (property "Footprint" "Package_SO:SOP-4_4.4x2.6mm_P1.27mm" (at 97.79 120.65 0) (effects (font (size 1.27 1.27)) (hide yes)))
  (property "Datasheet" "http://www.vishay.com/docs/83510/tcmt1100.pdf" (at 97.79 127 0) (effects (font (size 1.27 1.27)) (justify left) (hide yes)))
  (property "Description" "Optocoupler, Vce 70V, CTR 80-160%, Viso 3750V (RMS), SOP-4" (at 97.79 128.27 0) (effects (font (size 1.27 1.27)) (hide yes)))
  (pin "2")
  (pin "1")
  (pin "3")
  (pin "4")))
